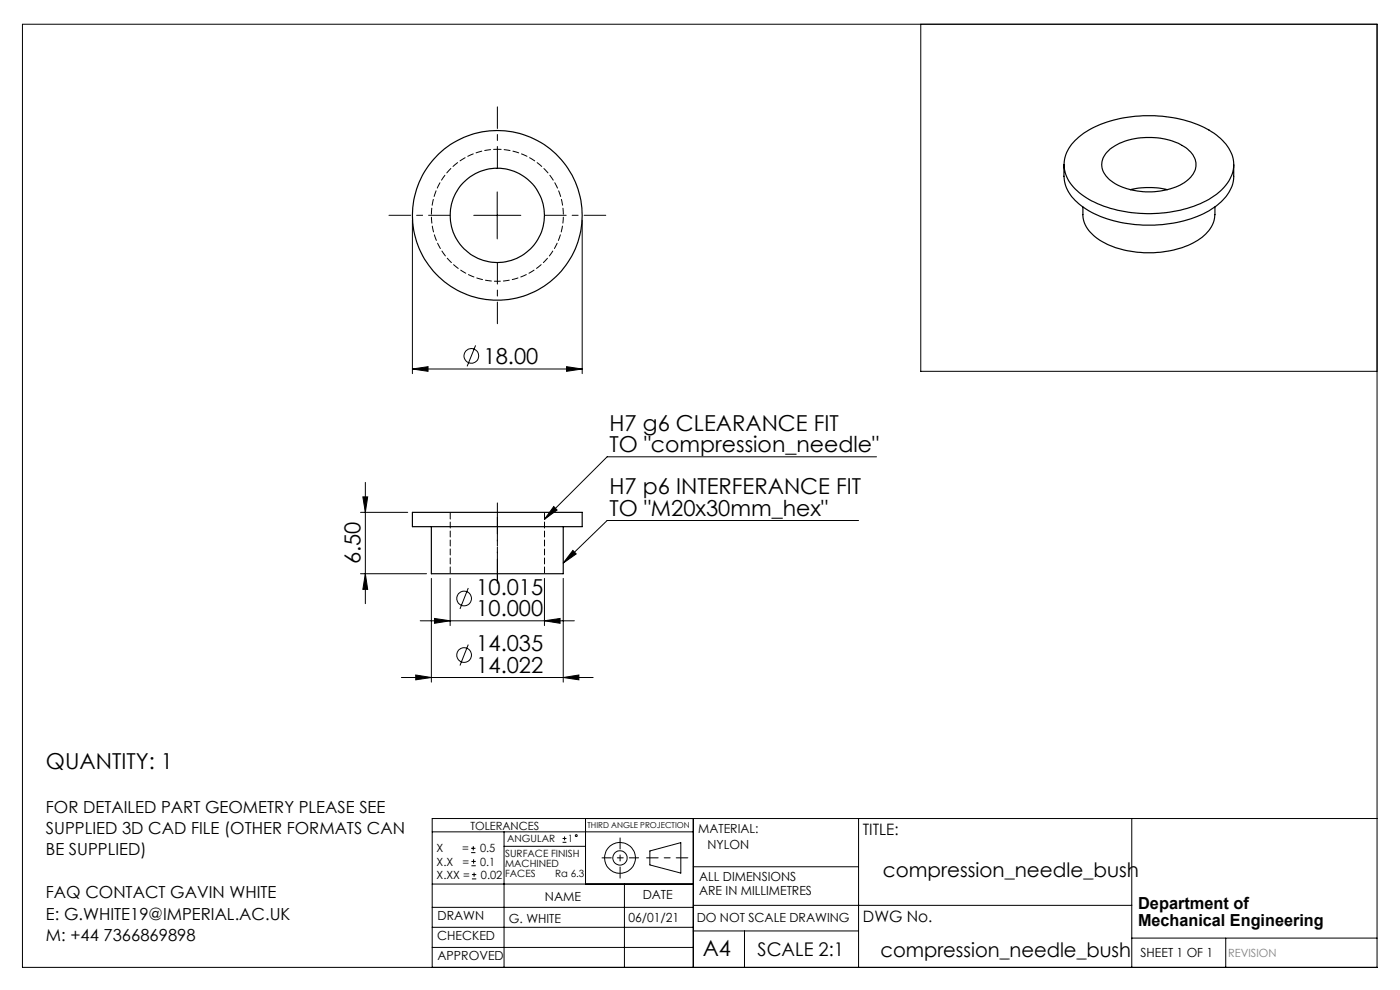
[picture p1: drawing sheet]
<svg xmlns="http://www.w3.org/2000/svg" width="297mm" height="210mm" viewBox="0 0 297 210" stroke-linecap="round" stroke-linejoin="round" font-family="sans-serif">
<g fill="none" stroke="#000" stroke-width=".21">
<path d="M4.8 5.1h287.3v200.1h-287.3zM195.3 5.1v73.7h96.8M87.5 46.7v32.6M100.5 45.7h10M105.5 40.7v10M123.5 46.7v32.6M87.5 78.3l3.3-.5v1zM87.5 78.3h36M100.9 73.3l-1.8 4.4M120.2 77.8l3.3 .5-3.3 .5zM185.9 96.9h-57.1l-13.3 13.3M76.5 108.7h10"/>
<path d="M77 105.4h1l-.5 3.3zM77.5 102.3v25.7M117.5 107.4l.7 .8-2.7 2zM121.5 116.8l.7 .7-2.7 1.9zM182.1 110.4h-53.3l-9.3 9M76.5 121.7h14M77.5 121.7l.5 3.3h-1zM89.1 131.7h32.7M91.5 122.7v22M92.2 131.2l3.3 .5-3.3 .5zM95.5 122.7v10M99.3 124.7l-1.7 4.5"/>
<path d="M99.3 136.7l-1.7 4.5M115.5 131.7l3.3-.5v1zM115.5 122.7v10M119.5 122.7v22M85.2 143.7h40.6M88.2 143.2l3.3 .5-3.3 .5zM119.5 143.7l3.3-.5v1zM91.7 176.5h55.4M99.9 179.9h1M100.4 179.5v.9M106.9 176.5v28.7M106.9 179.5h17.3"/>
<path d="M119.3 178.7h.9M119.3 177.9h.9M119.8 177.4v.9M124.2 173.6v13.9M147.1 173.6v31.6M182.1 173.6v31.6M240.1 173.6v31.6M292.1 173.6h-200.4v31.6M91.7 196.7h55.4M91.7 192.5h55.4M91.7 187.5h55.4M99.9 180.9h1"/>
<path d="M100 183.6h.9M100 182.7h.9M100.1 186.4h.9M100.1 185.5h.9M100.5 182.3v.9M100.6 185.1v.9M132.5 187.5v17.7M137.9 180.5l6.5-1.8v6.5l-6.5-1.7zM147.1 183.9h35M147.1 197.5h35M147.1 192h93M157.9 197.5v7.7"/>
<path d="M240.1 199h52M260 199v6.2M91.7 201h55.4"/>
<circle cx="100" cy="75.5" r="1.56"/>
<circle cx="98.4" cy="139" r="1.56"/>
<circle cx="98.5" cy="126.9" r="1.55"/>
<circle cx="122.2" cy="177.3" r=".2"/>
<circle cx="131.5" cy="182" r="1.52"/>
<circle cx="131.5" cy="182" r="3.3"/>
</g>
<path d="M145.9 182h-8.7" fill="none" stroke="#000" stroke-width=".21" stroke-dasharray="15.2 1.3 1.3 1.3" stroke-dashoffset="12.8"/>
<path d="M131.5 177.7v8.6" fill="none" stroke="#000" stroke-width=".21" stroke-dasharray="15.2 1.3 1.3 1.3" stroke-dashoffset="12.9"/>
<path d="M127.7 182h7.8" fill="none" stroke="#000" stroke-width=".21" stroke-dasharray="15.2 1.3 1.3 1.3" stroke-dashoffset="13.3"/>
<path d="M105.5 35.7v-13M95.5 45.7h-13M105.5 55.7v13M115.5 45.7h13" fill="none" stroke="#000" stroke-width=".21" stroke-dasharray="15.2 1.3 1.3 1.3" stroke-dashoffset="10.6"/>
<path d="M105.5 123.7v-14" fill="none" stroke="#000" stroke-width=".21" stroke-dasharray="15.2 1.3 1.3 1.3" stroke-dashoffset="10.1"/>
<path d="M105.5 123.7v-17" fill="none" stroke="#000" stroke-width=".21" stroke-dasharray="15.2 1.3 1.3 1.3" stroke-dashoffset="8.6"/>
<g fill="#000">
<path d="M117.5 107.4l.7 .8-2.7 2zM121.5 116.8l.7 .7-2.7 1.9z"/>
<path d="M77.5 121.7l.5 3.3h-1zM77 105.4h1l-.5 3.3z"/>
<path d="M92.2 131.2l3.3 .5-3.3 .5zM115.5 131.7l3.3-.5v1zM88.2 143.2l3.3 .5-3.3 .5zM119.5 143.7l3.3-.5v1zM87.5 78.3l3.3-.5v1zM120.2 77.8l3.3 .5-3.3 .5z"/>
</g>
<g fill="none" stroke="#000" stroke-width=".25">
<path d="M225.7 34.9v2.5a8.3 8.3 0 0 0 4.2 6.6 26.3 26.3 0 0 0 18.2 3.4 18.6 18.6 0 0 0 12-5.7 6.7 6.7 0 0 0 1.6-4.3v-2.5M228.1 29.8a21 21 0 0 1 13.6-5.2 25.4 25.4 0 0 1 16.4 4 7.8 7.8 0 0 1 3.5 7.5 10.5 10.5 0 0 1-6.3 6.8 28.4 28.4 0 0 1-24.3-.6 9.2 9.2 0 0 1-5.3-7.1 7.1 7.1 0 0 1 2.4-5.4zM235.2 32a14.1 14.1 0 0 1 12.1-2.5 8.5 8.5 0 0 1 6.1 4 3.8 3.8 0 0 1-1.4 4.7 14.4 14.4 0 0 1-11.3 2.2 8.8 8.8 0 0 1-6.7-4.1 3.7 3.7 0 0 1 1.2-4.3zM229.7 43.9v1.6a6.9 6.9 0 0 0 4.1 5.8 21.8 21.8 0 0 0 20.3-.3 6.9 6.9 0 0 0 3.6-5.5v-1.6M239.8 40.2a17.1 17.1 0 0 1 7.9 0M87.5 108.7h36v3h-36zM91.5 111.7v10h28v-10"/>
<circle cx="105.5" cy="45.7" r="10"/>
<circle cx="105.5" cy="45.7" r="18"/>
</g>
<path d="M95.5 108.7v13M115.5 121.7v-13" fill="none" stroke="#000" stroke-width=".21" stroke-dasharray="1.3 .6" stroke-dashoffset="-.1"/>
<path d="M105.5 31.7a14 14 0 0 1 12.3 20.8 14 14 0 0 1-24.2 .6 14 14 0 0 1 11.2-21.4h.7" fill="none" stroke="#000" stroke-width=".21" stroke-dasharray="1.3 .6" stroke-dashoffset=".5"/>
<g font-size="4.7">
<text x="102.6" y="77.2">18.00</text>
<text x="129.3" y="91.3">H7 g6 CLEARANCE FIT</text>
<text x="129.3" y="95.9">TO &quot;compression_needle&quot;</text>
<text x="129.3" y="104.8">H7 p6 INTERFERANCE FIT</text>
<text x="129.3" y="109.4">TO &quot;M20x30mm_hex&quot;</text>
<text x="76.5" y="119.7" transform="rotate(-90 76.5 119.7)">6.50</text>
<text x="101" y="126.1">10.015</text>
<text x="101" y="130.7">10.000</text>
<text x="101" y="138.1">14.035</text>
<text x="101" y="142.7">14.022</text>
<text x="9.7" y="163.1">QUANTITY: 1</text>
<text x="149.1" y="202.9">A4</text>
</g>
<g font-size="4.2">
<text x="187.3" y="186">compression_needle_bush</text>
<text x="186.8" y="203">compression_needle_bush</text>
</g>
<text font-size="4" x="160.7" y="202.8">SCALE 2:1</text>
<g font-size="3.5">
<text x="9.7" y="172.4">FOR DETAILED PART GEOMETRY PLEASE SEE</text>
<text x="9.7" y="176.9">SUPPLIED 3D CAD FILE (OTHER FORMATS CAN</text>
<text x="9.7" y="181.5">BE SUPPLIED)</text>
<text x="9.7" y="190.5">FAQ CONTACT GAVIN WHITE</text>
<text x="9.7" y="195.1">E: G.WHITE19@IMPERIAL.AC.UK</text>
<text x="241.4" y="192.8">Department of</text>
<text x="241.4" y="196.3">Mechanical Engineering</text>
<text x="9.7" y="199.6">M: +44 7366869898</text>
</g>
<g font-size="3.3">
<text x="183" y="177.2">TITLE:</text>
<text x="183.1" y="195.7">DWG No.</text>
</g>
<g font-size="2.7">
<text x="148.1" y="176.7">MATERIAL:</text>
<text x="150.1" y="180.1">NYLON</text>
<text x="115.6" y="191">NAME</text>
<text x="136.3" y="190.8">DATE</text>
<text x="148.3" y="186.8">ALL DIMENSIONS</text>
<text x="148.3" y="189.8">ARE IN MILLIMETRES</text>
<text x="92.8" y="195.2">DRAWN</text>
<text x="107.9" y="195.7">G. WHITE</text>
<text x="133.3" y="195.6">06/01/21</text>
<text x="147.8" y="195.7">DO NOT SCALE DRAWING</text>
<text x="92.8" y="199.3">CHECKED</text>
<text x="92.8" y="203.6">APPROVED</text>
<text x="242" y="203">SHEET 1 OF 1</text>
</g>
<g font-size="2.4">
<text x="99.8" y="176">TOLERANCES</text>
<text x="92.6" y="180.8">X</text>
<text x="92.6" y="183.6">X.X</text>
<text x="98" y="180.8">=</text>
<text x="98.1" y="183.6">=</text>
<text x="101.8" y="180.8">0.5</text>
<text x="101.9" y="183.6">0.1</text>
<text x="92.6" y="186.4">X.XX =</text>
<text x="102" y="186.4">0.02</text>
</g>
<text font-size="2.4" fill="#808080" x="260.6" y="203">REVISION</text>
<g font-size="2.1">
<text x="107.6" y="178.6">ANGULAR</text>
<text x="120.5" y="178.6">1</text>
<text x="107.2" y="181.8">SURFACE FINISH</text>
<text x="107.2" y="183.9">MACHINED</text>
<text x="107.2" y="186">FACES</text>
<text x="117.8" y="186">Ra 6.3</text>
</g>
<text font-size="1.7" x="124.6" y="175.7">THIRD ANGLE PROJECTION</text>
</svg>
